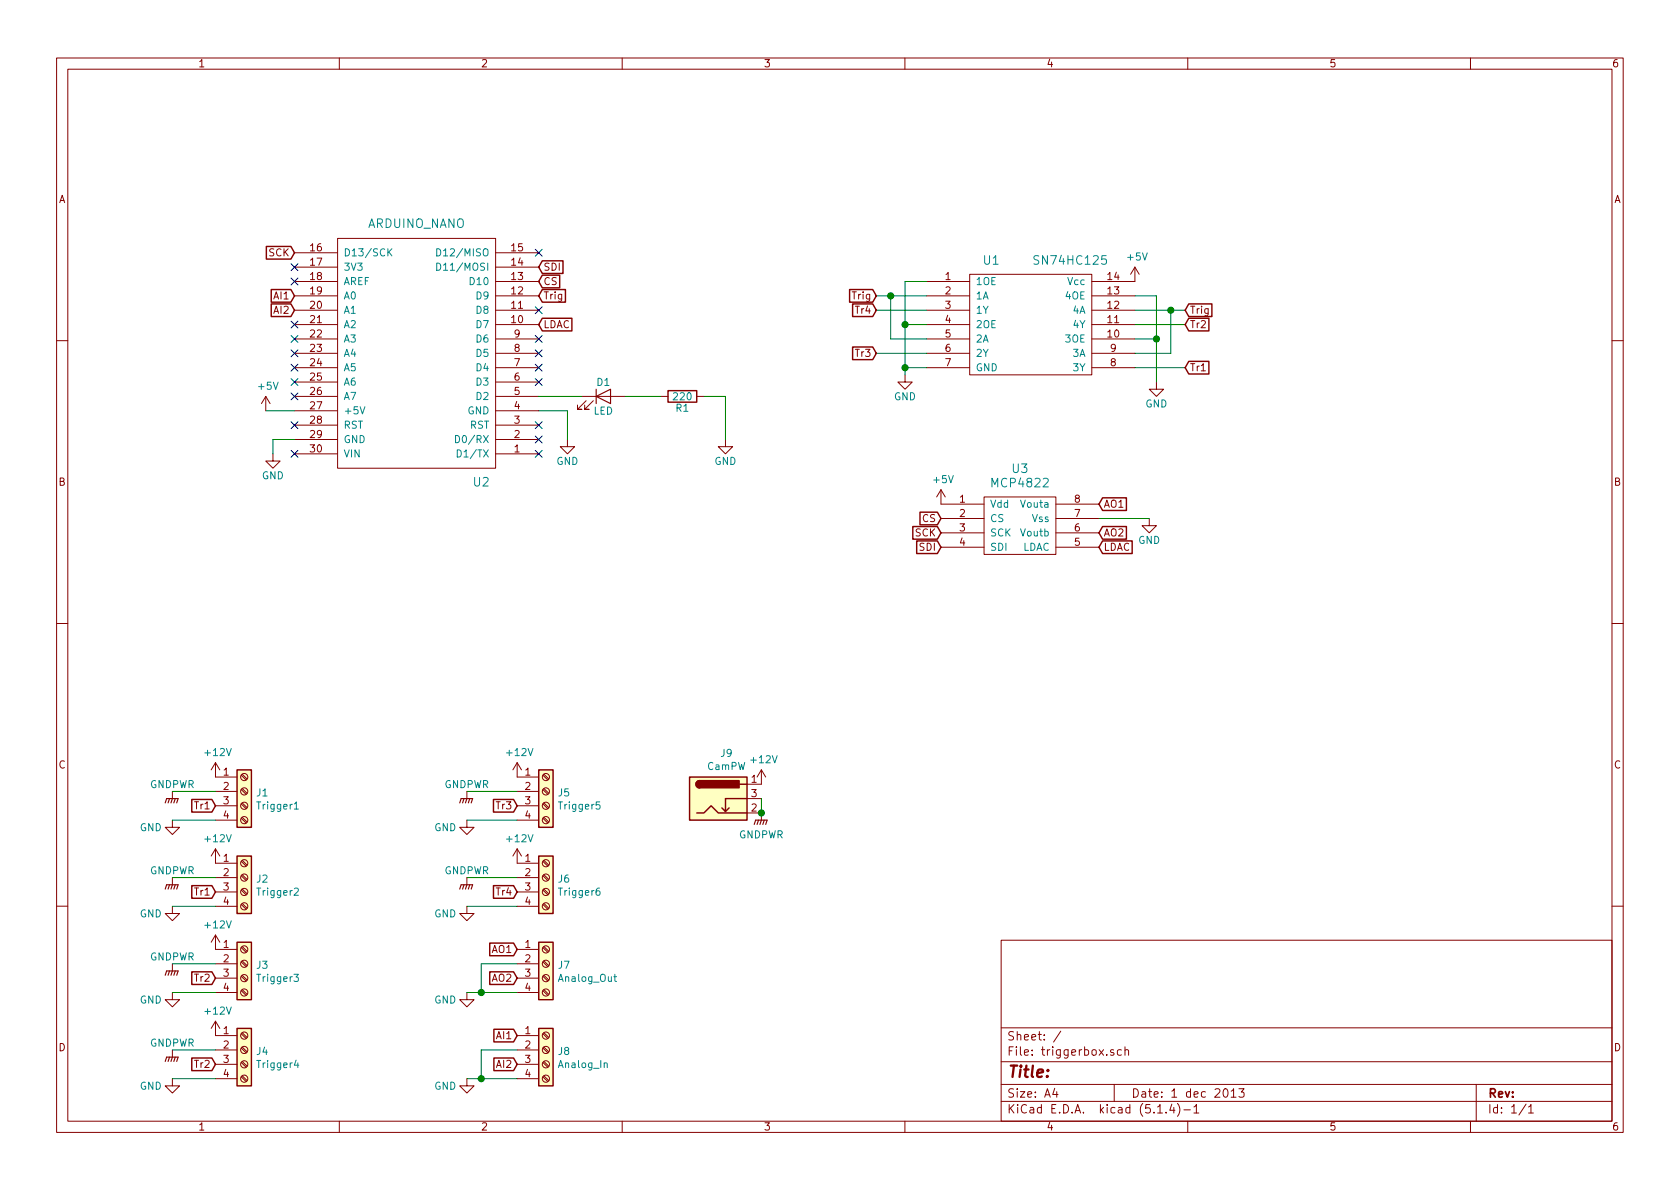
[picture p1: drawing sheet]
EESchema Schematic File Version 4
LIBS:triggerbox-cache
EELAYER 30 0
EELAYER END
$Descr A4 11693 8268
encoding utf-8
Sheet 1 1
Title ""
Date "1 dec 2013"
Rev ""
Comp ""
Comment1 ""
Comment2 ""
Comment3 ""
Comment4 ""
$EndDescr
Wire Wire Line
	3750 2850 3950 2850
Wire Wire Line
	3950 2850 3950 3050
Wire Wire Line
	5050 2750 5050 3050
Wire Wire Line
	1900 3150 1900 3050
Wire Wire Line
	1900 3050 2050 3050
NoConn ~ 3750 2350
NoConn ~ 3750 1750
NoConn ~ 3750 2150
NoConn ~ 3750 2450
NoConn ~ 3750 2550
NoConn ~ 3750 2650
NoConn ~ 3750 2950
NoConn ~ 3750 3050
NoConn ~ 3750 3150
NoConn ~ 2050 3150
NoConn ~ 2050 2950
NoConn ~ 2050 2750
NoConn ~ 2050 2650
NoConn ~ 2050 2550
NoConn ~ 2050 2450
NoConn ~ 2050 2350
NoConn ~ 2050 2250
NoConn ~ 2050 1950
NoConn ~ 2050 1850
$Comp
L Device:LED D1
U 1 1
P 4200 2750
F 0 "D1" H 4200 2850 50  0000 C CNN
F 1 "LED" H 4200 2650 50  0000 C CNN
F 2 "LED_SMD:LED_0603_1608Metric" H 4200 2750 50  0001 C CNN
F 3 "" H 4200 2750 50  0001 C CNN
	1    4200 2750
	1    0    0    -1  
$EndComp
$Comp
L Device:R R1
U 1 1
P 4750 2750
F 0 "R1" V 4830 2750 50  0000 C CNN
F 1 "220" V 4750 2750 50  0000 C CNN
F 2 "Resistor_SMD:R_0603_1608Metric_Pad1.05x0.95mm_HandSolder" H 4750 2750 50  0001 C CNN
F 3 "" H 4750 2750 50  0001 C CNN
	1    4750 2750
	0    1    1    0   
$EndComp
$Comp
L triggerbox:ARDUINO_NANO U2
U 1 1
P 2900 2400
F 0 "U2" H 2450 3350 60  0000 C CNN
F 1 "ARDUINO_NANO" H 2900 1550 60  0000 C CNN
F 2 "Module:Arduino_Nano" H 2900 2400 50  0001 C CNN
F 3 "" H 2900 2400 50  0001 C CNN
	1    2900 2400
	-1   0    0    1   
$EndComp
Wire Wire Line
	3750 2750 4050 2750
Wire Wire Line
	4350 2750 4600 2750
Wire Wire Line
	4900 2750 5050 2750
$Comp
L Connector:Screw_Terminal_01x04 J1
U 1 1
P 1700 5500
F 0 "J1" H 1780 5492 50  0000 L CNN
F 1 "Trigger1" H 1780 5401 50  0000 L CNN
F 2 "TerminalBlock:TerminalBlock_bornier-4_P5.08mm" H 1700 5500 50  0001 C CNN
F 3 "~" H 1700 5500 50  0001 C CNN
	1    1700 5500
	1    0    0    -1  
$EndComp
$Comp
L Connector:Screw_Terminal_01x04 J2
U 1 1
P 1700 6100
F 0 "J2" H 1780 6092 50  0000 L CNN
F 1 "Trigger2" H 1780 6001 50  0000 L CNN
F 2 "TerminalBlock:TerminalBlock_bornier-4_P5.08mm" H 1700 6100 50  0001 C CNN
F 3 "~" H 1700 6100 50  0001 C CNN
	1    1700 6100
	1    0    0    -1  
$EndComp
$Comp
L Connector:Screw_Terminal_01x04 J3
U 1 1
P 1700 6700
F 0 "J3" H 1780 6692 50  0000 L CNN
F 1 "Trigger3" H 1780 6601 50  0000 L CNN
F 2 "TerminalBlock:TerminalBlock_bornier-4_P5.08mm" H 1700 6700 50  0001 C CNN
F 3 "~" H 1700 6700 50  0001 C CNN
	1    1700 6700
	1    0    0    -1  
$EndComp
$Comp
L Connector:Screw_Terminal_01x04 J4
U 1 1
P 1700 7300
F 0 "J4" H 1780 7292 50  0000 L CNN
F 1 "Trigger4" H 1780 7201 50  0000 L CNN
F 2 "TerminalBlock:TerminalBlock_bornier-4_P5.08mm" H 1700 7300 50  0001 C CNN
F 3 "~" H 1700 7300 50  0001 C CNN
	1    1700 7300
	1    0    0    -1  
$EndComp
$Comp
L Connector:Screw_Terminal_01x04 J5
U 1 1
P 3800 5500
F 0 "J5" H 3880 5492 50  0000 L CNN
F 1 "Trigger5" H 3880 5401 50  0000 L CNN
F 2 "TerminalBlock:TerminalBlock_bornier-4_P5.08mm" H 3800 5500 50  0001 C CNN
F 3 "~" H 3800 5500 50  0001 C CNN
	1    3800 5500
	1    0    0    -1  
$EndComp
$Comp
L Connector:Screw_Terminal_01x04 J6
U 1 1
P 3800 6100
F 0 "J6" H 3880 6092 50  0000 L CNN
F 1 "Trigger6" H 3880 6001 50  0000 L CNN
F 2 "TerminalBlock:TerminalBlock_bornier-4_P5.08mm" H 3800 6100 50  0001 C CNN
F 3 "~" H 3800 6100 50  0001 C CNN
	1    3800 6100
	1    0    0    -1  
$EndComp
$Comp
L Connector:Screw_Terminal_01x04 J7
U 1 1
P 3800 6700
F 0 "J7" H 3880 6692 50  0000 L CNN
F 1 "Analog_Out" H 3880 6601 50  0000 L CNN
F 2 "TerminalBlock:TerminalBlock_bornier-4_P5.08mm" H 3800 6700 50  0001 C CNN
F 3 "~" H 3800 6700 50  0001 C CNN
	1    3800 6700
	1    0    0    -1  
$EndComp
$Comp
L Connector:Screw_Terminal_01x04 J8
U 1 1
P 3800 7300
F 0 "J8" H 3880 7292 50  0000 L CNN
F 1 "Analog_In" H 3880 7201 50  0000 L CNN
F 2 "TerminalBlock:TerminalBlock_bornier-4_P5.08mm" H 3800 7300 50  0001 C CNN
F 3 "~" H 3800 7300 50  0001 C CNN
	1    3800 7300
	1    0    0    -1  
$EndComp
$Comp
L power:+12V #PWR0101
U 1 1
P 1500 5400
F 0 "#PWR0101" H 1500 5250 50  0001 C CNN
F 1 "+12V" H 1515 5573 50  0000 C CNN
F 2 "" H 1500 5400 50  0001 C CNN
F 3 "" H 1500 5400 50  0001 C CNN
	1    1500 5400
	1    0    0    -1  
$EndComp
$Comp
L power:+12V #PWR0102
U 1 1
P 1500 6000
F 0 "#PWR0102" H 1500 5850 50  0001 C CNN
F 1 "+12V" H 1515 6173 50  0000 C CNN
F 2 "" H 1500 6000 50  0001 C CNN
F 3 "" H 1500 6000 50  0001 C CNN
	1    1500 6000
	1    0    0    -1  
$EndComp
$Comp
L power:+12V #PWR0103
U 1 1
P 1500 6600
F 0 "#PWR0103" H 1500 6450 50  0001 C CNN
F 1 "+12V" H 1515 6773 50  0000 C CNN
F 2 "" H 1500 6600 50  0001 C CNN
F 3 "" H 1500 6600 50  0001 C CNN
	1    1500 6600
	1    0    0    -1  
$EndComp
$Comp
L power:+12V #PWR0104
U 1 1
P 1500 7200
F 0 "#PWR0104" H 1500 7050 50  0001 C CNN
F 1 "+12V" H 1515 7373 50  0000 C CNN
F 2 "" H 1500 7200 50  0001 C CNN
F 3 "" H 1500 7200 50  0001 C CNN
	1    1500 7200
	1    0    0    -1  
$EndComp
$Comp
L power:+12V #PWR0105
U 1 1
P 3600 5400
F 0 "#PWR0105" H 3600 5250 50  0001 C CNN
F 1 "+12V" H 3615 5573 50  0000 C CNN
F 2 "" H 3600 5400 50  0001 C CNN
F 3 "" H 3600 5400 50  0001 C CNN
	1    3600 5400
	1    0    0    -1  
$EndComp
$Comp
L power:+12V #PWR0106
U 1 1
P 3600 6000
F 0 "#PWR0106" H 3600 5850 50  0001 C CNN
F 1 "+12V" H 3615 6173 50  0000 C CNN
F 2 "" H 3600 6000 50  0001 C CNN
F 3 "" H 3600 6000 50  0001 C CNN
	1    3600 6000
	1    0    0    -1  
$EndComp
$Comp
L power:GNDPWR #PWR0107
U 1 1
P 1200 5500
F 0 "#PWR0107" H 1200 5300 50  0001 C CNN
F 1 "GNDPWR" H 1200 5550 50  0000 C CNN
F 2 "" H 1200 5450 50  0001 C CNN
F 3 "" H 1200 5450 50  0001 C CNN
	1    1200 5500
	1    0    0    -1  
$EndComp
Wire Wire Line
	1200 5500 1500 5500
Text GLabel 1500 6200 0    50   Input ~ 0
Tr1
Text GLabel 1500 6800 0    50   Input ~ 0
Tr2
Text GLabel 1500 7400 0    50   Input ~ 0
Tr2
Text GLabel 3600 5600 0    50   Input ~ 0
Tr3
Text GLabel 3600 6200 0    50   Input ~ 0
Tr4
Text GLabel 1500 5600 0    50   Input ~ 0
Tr1
$Comp
L power:GNDPWR #PWR0108
U 1 1
P 1200 6100
F 0 "#PWR0108" H 1200 5900 50  0001 C CNN
F 1 "GNDPWR" H 1200 6150 50  0000 C CNN
F 2 "" H 1200 6050 50  0001 C CNN
F 3 "" H 1200 6050 50  0001 C CNN
	1    1200 6100
	1    0    0    -1  
$EndComp
$Comp
L power:GNDPWR #PWR0109
U 1 1
P 1200 6700
F 0 "#PWR0109" H 1200 6500 50  0001 C CNN
F 1 "GNDPWR" H 1200 6750 50  0000 C CNN
F 2 "" H 1200 6650 50  0001 C CNN
F 3 "" H 1200 6650 50  0001 C CNN
	1    1200 6700
	1    0    0    -1  
$EndComp
$Comp
L power:GNDPWR #PWR0110
U 1 1
P 1200 7300
F 0 "#PWR0110" H 1200 7100 50  0001 C CNN
F 1 "GNDPWR" H 1200 7350 50  0000 C CNN
F 2 "" H 1200 7250 50  0001 C CNN
F 3 "" H 1200 7250 50  0001 C CNN
	1    1200 7300
	1    0    0    -1  
$EndComp
$Comp
L power:GNDPWR #PWR0111
U 1 1
P 3250 6100
F 0 "#PWR0111" H 3250 5900 50  0001 C CNN
F 1 "GNDPWR" H 3250 6150 50  0000 C CNN
F 2 "" H 3250 6050 50  0001 C CNN
F 3 "" H 3250 6050 50  0001 C CNN
	1    3250 6100
	1    0    0    -1  
$EndComp
$Comp
L power:GNDPWR #PWR0112
U 1 1
P 3250 5500
F 0 "#PWR0112" H 3250 5300 50  0001 C CNN
F 1 "GNDPWR" H 3250 5550 50  0000 C CNN
F 2 "" H 3250 5450 50  0001 C CNN
F 3 "" H 3250 5450 50  0001 C CNN
	1    3250 5500
	1    0    0    -1  
$EndComp
Wire Wire Line
	3600 5500 3250 5500
Wire Wire Line
	3600 6100 3250 6100
Wire Wire Line
	1500 6100 1200 6100
Wire Wire Line
	1500 6700 1200 6700
Wire Wire Line
	1500 7300 1200 7300
$Comp
L power:GND #PWR0113
U 1 1
P 1200 5700
F 0 "#PWR0113" H 1200 5450 50  0001 C CNN
F 1 "GND" H 1050 5650 50  0000 C CNN
F 2 "" H 1200 5700 50  0001 C CNN
F 3 "" H 1200 5700 50  0001 C CNN
	1    1200 5700
	1    0    0    -1  
$EndComp
Wire Wire Line
	1500 5700 1200 5700
$Comp
L power:GND #PWR0114
U 1 1
P 1200 6300
F 0 "#PWR0114" H 1200 6050 50  0001 C CNN
F 1 "GND" H 1050 6250 50  0000 C CNN
F 2 "" H 1200 6300 50  0001 C CNN
F 3 "" H 1200 6300 50  0001 C CNN
	1    1200 6300
	1    0    0    -1  
$EndComp
$Comp
L power:GND #PWR0115
U 1 1
P 1200 6900
F 0 "#PWR0115" H 1200 6650 50  0001 C CNN
F 1 "GND" H 1050 6850 50  0000 C CNN
F 2 "" H 1200 6900 50  0001 C CNN
F 3 "" H 1200 6900 50  0001 C CNN
	1    1200 6900
	1    0    0    -1  
$EndComp
$Comp
L power:GND #PWR0116
U 1 1
P 1200 7500
F 0 "#PWR0116" H 1200 7250 50  0001 C CNN
F 1 "GND" H 1050 7450 50  0000 C CNN
F 2 "" H 1200 7500 50  0001 C CNN
F 3 "" H 1200 7500 50  0001 C CNN
	1    1200 7500
	1    0    0    -1  
$EndComp
$Comp
L power:GND #PWR0117
U 1 1
P 3250 5700
F 0 "#PWR0117" H 3250 5450 50  0001 C CNN
F 1 "GND" H 3100 5650 50  0000 C CNN
F 2 "" H 3250 5700 50  0001 C CNN
F 3 "" H 3250 5700 50  0001 C CNN
	1    3250 5700
	1    0    0    -1  
$EndComp
$Comp
L power:GND #PWR0118
U 1 1
P 3250 6300
F 0 "#PWR0118" H 3250 6050 50  0001 C CNN
F 1 "GND" H 3100 6250 50  0000 C CNN
F 2 "" H 3250 6300 50  0001 C CNN
F 3 "" H 3250 6300 50  0001 C CNN
	1    3250 6300
	1    0    0    -1  
$EndComp
Wire Wire Line
	3600 6300 3250 6300
Wire Wire Line
	3600 5700 3250 5700
Wire Wire Line
	1500 6900 1200 6900
Wire Wire Line
	1500 7500 1200 7500
Wire Wire Line
	1500 6300 1200 6300
Text GLabel 3600 6600 0    50   Input ~ 0
AO1
Text GLabel 3600 6800 0    50   Input ~ 0
AO2
Text GLabel 3600 7200 0    50   Input ~ 0
AI1
Text GLabel 3600 7400 0    50   Input ~ 0
AI2
$Comp
L power:GND #PWR0119
U 1 1
P 3250 6900
F 0 "#PWR0119" H 3250 6650 50  0001 C CNN
F 1 "GND" H 3100 6850 50  0000 C CNN
F 2 "" H 3250 6900 50  0001 C CNN
F 3 "" H 3250 6900 50  0001 C CNN
	1    3250 6900
	1    0    0    -1  
$EndComp
$Comp
L power:GND #PWR0120
U 1 1
P 3250 7500
F 0 "#PWR0120" H 3250 7250 50  0001 C CNN
F 1 "GND" H 3100 7450 50  0000 C CNN
F 2 "" H 3250 7500 50  0001 C CNN
F 3 "" H 3250 7500 50  0001 C CNN
	1    3250 7500
	1    0    0    -1  
$EndComp
Wire Wire Line
	3600 6700 3350 6700
Wire Wire Line
	3600 6900 3350 6900
Wire Wire Line
	3600 7300 3350 7300
Wire Wire Line
	3600 7500 3350 7500
Wire Wire Line
	3350 6700 3350 6900
Connection ~ 3350 6900
Wire Wire Line
	3350 6900 3250 6900
Wire Wire Line
	3350 7300 3350 7500
Connection ~ 3350 7500
Wire Wire Line
	3350 7500 3250 7500
Text GLabel 2050 2050 0    50   Input ~ 0
AI1
Text GLabel 2050 2150 0    50   Input ~ 0
AI2
$Comp
L power:+5V #PWR0121
U 1 1
P 6550 3500
F 0 "#PWR0121" H 6550 3350 50  0001 C CNN
F 1 "+5V" H 6565 3673 50  0000 C CNN
F 2 "" H 6550 3500 50  0001 C CNN
F 3 "" H 6550 3500 50  0001 C CNN
	1    6550 3500
	1    0    0    -1  
$EndComp
Text GLabel 7650 3500 2    50   Input ~ 0
AO1
$Comp
L triggerbox:MCP4822 U3
U 1 1
P 7100 3500
F 0 "U3" H 7100 3750 60  0000 C CNN
F 1 "MCP4822" H 7100 3650 60  0000 C CNN
F 2 "Package_SO:SOIC-8-1EP_3.9x4.9mm_P1.27mm_EP2.29x3mm" H 7100 3500 50  0001 C CNN
F 3 "" H 7100 3500 50  0001 C CNN
	1    7100 3500
	1    0    0    -1  
$EndComp
Text GLabel 7650 3700 2    50   Input ~ 0
AO2
$Comp
L power:GND #PWR0122
U 1 1
P 8000 3600
F 0 "#PWR0122" H 8000 3350 50  0001 C CNN
F 1 "GND" H 8000 3450 50  0000 C CNN
F 2 "" H 8000 3600 50  0001 C CNN
F 3 "" H 8000 3600 50  0001 C CNN
	1    8000 3600
	1    0    0    -1  
$EndComp
Wire Wire Line
	8000 3600 7650 3600
Text GLabel 6550 3600 0    50   Input ~ 0
CS
Text GLabel 6550 3700 0    50   Input ~ 0
SCK
Text GLabel 6550 3800 0    50   Input ~ 0
SDI
Text GLabel 7650 3800 2    50   Input ~ 0
LDAC
Text GLabel 3750 2250 2    50   Input ~ 0
LDAC
Text GLabel 3750 1950 2    50   Input ~ 0
CS
Text GLabel 2050 1750 0    50   Input ~ 0
SCK
Text GLabel 3750 1850 2    50   Input ~ 0
SDI
$Comp
L power:GND #PWR0123
U 1 1
P 3950 3050
F 0 "#PWR0123" H 3950 2800 50  0001 C CNN
F 1 "GND" H 3950 2900 50  0000 C CNN
F 2 "" H 3950 3050 50  0001 C CNN
F 3 "" H 3950 3050 50  0001 C CNN
	1    3950 3050
	1    0    0    -1  
$EndComp
$Comp
L power:GND #PWR0124
U 1 1
P 5050 3050
F 0 "#PWR0124" H 5050 2800 50  0001 C CNN
F 1 "GND" H 5050 2900 50  0000 C CNN
F 2 "" H 5050 3050 50  0001 C CNN
F 3 "" H 5050 3050 50  0001 C CNN
	1    5050 3050
	1    0    0    -1  
$EndComp
$Comp
L power:GND #PWR0125
U 1 1
P 1900 3150
F 0 "#PWR0125" H 1900 2900 50  0001 C CNN
F 1 "GND" H 1900 3000 50  0000 C CNN
F 2 "" H 1900 3150 50  0001 C CNN
F 3 "" H 1900 3150 50  0001 C CNN
	1    1900 3150
	1    0    0    -1  
$EndComp
$Comp
L triggerbox:SN74HC125 U1
U 1 1
P 7050 2000
F 0 "U1" H 6900 2200 60  0000 C CNN
F 1 "SN74HC125" H 7450 2200 60  0000 C CNN
F 2 "Package_SO:SOIC-14_3.9x8.7mm_P1.27mm" H 7050 2000 50  0001 C CNN
F 3 "" H 7050 2000 50  0001 C CNN
	1    7050 2000
	1    0    0    -1  
$EndComp
$Comp
L power:GND #PWR0126
U 1 1
P 6300 2600
F 0 "#PWR0126" H 6300 2350 50  0001 C CNN
F 1 "GND" H 6300 2450 50  0000 C CNN
F 2 "" H 6300 2600 50  0001 C CNN
F 3 "" H 6300 2600 50  0001 C CNN
	1    6300 2600
	1    0    0    -1  
$EndComp
Wire Wire Line
	6450 2550 6300 2550
Wire Wire Line
	6300 2550 6300 2600
Wire Wire Line
	6300 2550 6300 2250
Wire Wire Line
	6300 2250 6450 2250
Connection ~ 6300 2550
Wire Wire Line
	6300 2250 6300 1950
Wire Wire Line
	6300 1950 6450 1950
Connection ~ 6300 2250
Text GLabel 6100 2050 0    50   Input ~ 0
Trig
Text GLabel 3750 2050 2    50   Input ~ 0
Trig
Wire Wire Line
	6450 2050 6200 2050
Wire Wire Line
	6200 2050 6200 2350
Wire Wire Line
	6200 2350 6450 2350
Wire Wire Line
	7900 2050 8050 2050
Wire Wire Line
	8050 2050 8050 2350
Wire Wire Line
	8050 2350 7900 2350
$Comp
L power:GND #PWR0127
U 1 1
P 8050 2650
F 0 "#PWR0127" H 8050 2400 50  0001 C CNN
F 1 "GND" H 8050 2500 50  0000 C CNN
F 2 "" H 8050 2650 50  0001 C CNN
F 3 "" H 8050 2650 50  0001 C CNN
	1    8050 2650
	1    0    0    -1  
$EndComp
Wire Wire Line
	8050 2350 8050 2650
Connection ~ 8050 2350
Wire Wire Line
	6200 2050 6100 2050
Connection ~ 6200 2050
Text GLabel 6100 2150 0    50   Input ~ 0
Tr4
Wire Wire Line
	6450 2150 6100 2150
Text GLabel 6100 2450 0    50   Input ~ 0
Tr3
Wire Wire Line
	6450 2450 6100 2450
Text GLabel 8250 2250 2    50   Input ~ 0
Tr2
Text GLabel 8250 2550 2    50   Input ~ 0
Tr1
Wire Wire Line
	8250 2550 7900 2550
Wire Wire Line
	8250 2250 7900 2250
Text GLabel 8250 2150 2    50   Input ~ 0
Trig
Wire Wire Line
	8250 2150 8150 2150
Wire Wire Line
	7900 2450 8150 2450
Wire Wire Line
	8150 2450 8150 2150
Connection ~ 8150 2150
Wire Wire Line
	8150 2150 7900 2150
$Comp
L power:+5V #PWR0128
U 1 1
P 7900 1950
F 0 "#PWR0128" H 7900 1800 50  0001 C CNN
F 1 "+5V" H 7915 2123 50  0000 C CNN
F 2 "" H 7900 1950 50  0001 C CNN
F 3 "" H 7900 1950 50  0001 C CNN
	1    7900 1950
	1    0    0    -1  
$EndComp
$Comp
L power:+5V #PWR0129
U 1 1
P 1850 2850
F 0 "#PWR0129" H 1850 2700 50  0001 C CNN
F 1 "+5V" H 1865 3023 50  0000 C CNN
F 2 "" H 1850 2850 50  0001 C CNN
F 3 "" H 1850 2850 50  0001 C CNN
	1    1850 2850
	1    0    0    -1  
$EndComp
Wire Wire Line
	1850 2850 2050 2850
$Comp
L Connector:Barrel_Jack_Switch J9
U 1 1
P 5000 5550
F 0 "J9" H 5057 5867 50  0000 C CNN
F 1 "CamPW" H 5057 5776 50  0000 C CNN
F 2 "Connector_BarrelJack:BarrelJack_Horizontal" H 5050 5510 50  0001 C CNN
F 3 "~" H 5050 5510 50  0001 C CNN
	1    5000 5550
	1    0    0    -1  
$EndComp
$Comp
L power:+12V #PWR0130
U 1 1
P 5300 5450
F 0 "#PWR0130" H 5300 5300 50  0001 C CNN
F 1 "+12V" H 5315 5623 50  0000 C CNN
F 2 "" H 5300 5450 50  0001 C CNN
F 3 "" H 5300 5450 50  0001 C CNN
	1    5300 5450
	1    0    0    -1  
$EndComp
$Comp
L power:GNDPWR #PWR0131
U 1 1
P 5300 5650
F 0 "#PWR0131" H 5300 5450 50  0001 C CNN
F 1 "GNDPWR" H 5300 5500 50  0000 C CNN
F 2 "" H 5300 5600 50  0001 C CNN
F 3 "" H 5300 5600 50  0001 C CNN
	1    5300 5650
	1    0    0    -1  
$EndComp
Wire Wire Line
	5300 5550 5300 5650
Connection ~ 5300 5650
$EndSCHEMATC
